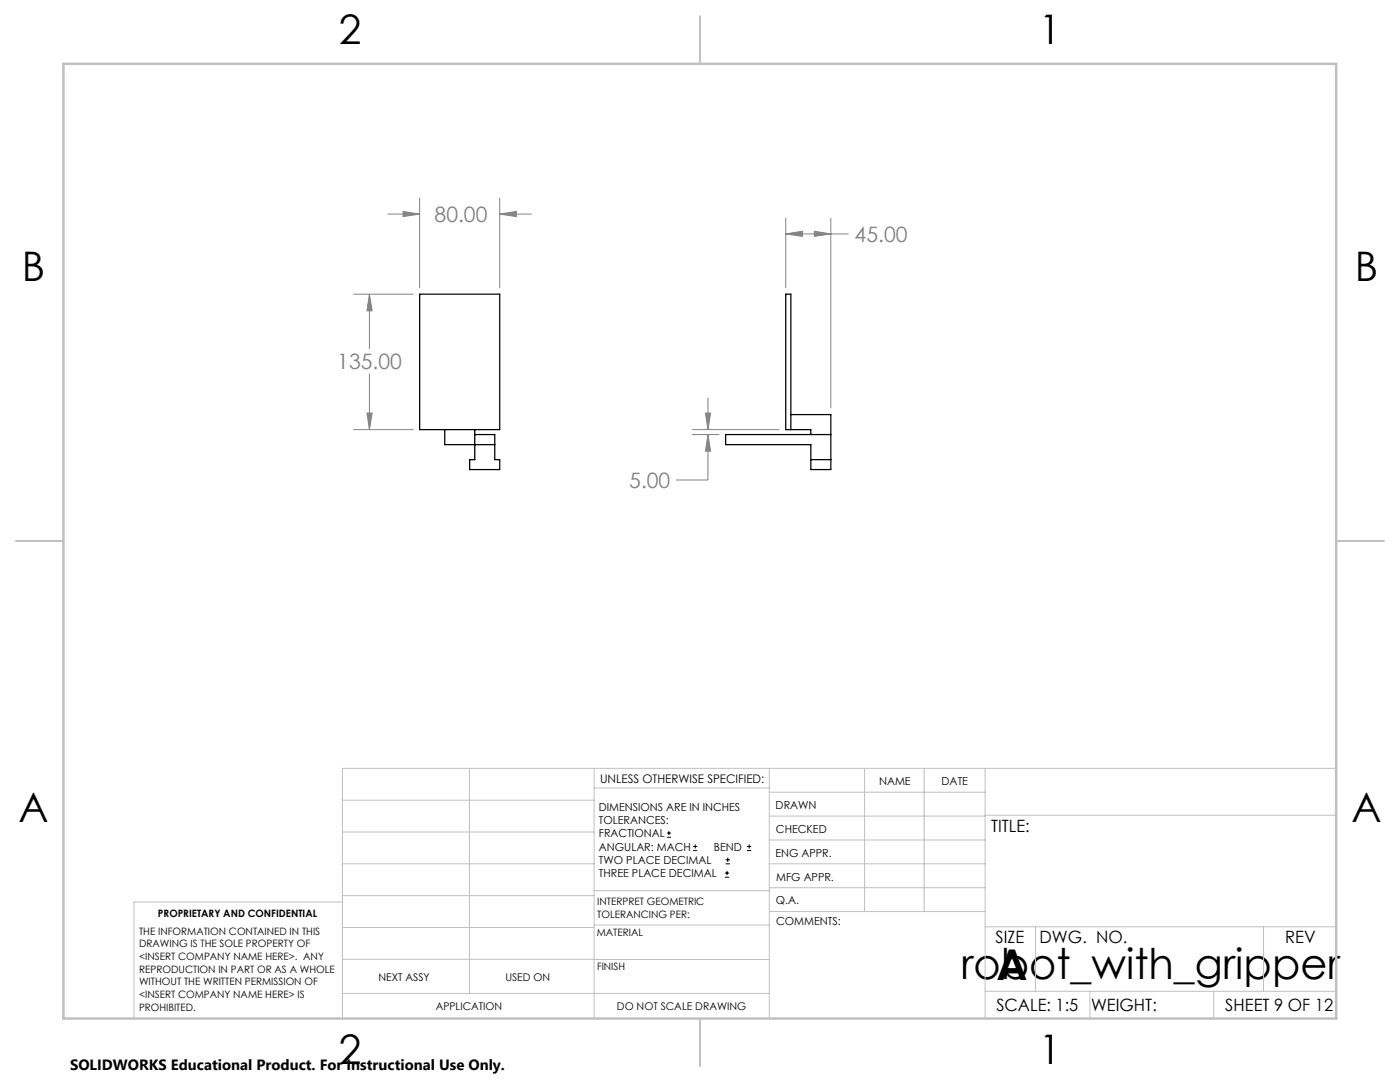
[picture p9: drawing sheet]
<svg xmlns="http://www.w3.org/2000/svg" width="279mm" height="216mm" viewBox="0 0 279 216" stroke-linecap="round" stroke-linejoin="round" font-family="sans-serif">
<path d="M83.7 58.7h16v27h-16zM88.8 85.7v3h9.9M94.8 85.7v6h-1.1v2h6v-2h-1v-5h-3.9M157.8 82.7h8v11h-4v-5h-17v-2h21M157.8 85.7v-27h-1v27h5v1M161.8 91.7h4" fill="none" stroke="#000" stroke-width=".25"/>
<g fill="none" stroke="#000" stroke-width=".2">
<path d="M133.1 167.1h.8M133.1 166.2h.8M133.5 165.8v.9M138.3 169.7h.8M138.3 168.9h.8M138.7 168.5v.8M144.7 175h.8M144.7 174.2h.8M144.8 172.4h.9M144.8 171.6h.9M145.1 173.8v.8M145.2 171.1v.9"/>
<path d="M149.1 169.7h.8M149.1 168.9h.8M149.5 168.5v.8"/>
</g>
<g fill="none" stroke="#808080" stroke-width=".2">
<path d="M83.7 39.5v17.9M99.7 39.5v17.9M70.6 58.7h11.9M73.7 58.7l.6 3.3h-1.1zM73.7 58.7v10.9M77.4 42.7h6.3M80.4 42.2l3.3 .5-3.3 .5zM99.7 42.7l3.3-.5v1zM99.7 42.7h6.4M156.8 46.7l3.3-.6v1.1zM156.8 43.5v13.9M156.8 46.7h12.6"/>
<path d="M162.5 46.1l3.3 .6-3.3 .5zM165.8 43.5v38M73.7 74.6v11.1M141.3 79.4v6.3M70.6 85.7h11.9M73.2 82.4h1.1l-.6 3.3zM138.1 85.7h17.4M138.1 86.7h5.4M140.8 82.4h1l-.5 3.3zM141.3 86.7l.5 3.3h-1zM141.3 86.7v9.1h-6.4"/>
</g>
<g fill="none" stroke="#c0c0c0" stroke-width=".2">
<path d="M68.3 159.7h50.3M93.7 153.3v44.9M118.6 153.3v49.9M118.6 157.2h34.9M153.5 153.3v49.9M153.5 158.1h43.1M172.5 153.3v28.6M184.4 153.3v28.6M196.6 153.3v49.9M266.7 153.3h-198.4v49.9M68.3 178.7h50.3M68.3 172.4h50.3"/>
<path d="M68.3 166h50.3M68.3 180h-41.6v23.2M118.6 177.7h35M153.5 167.6h43.1M153.5 162.8h43.1M153.5 172.4h43.1M153.5 177.1h43.1M196.6 162.7h70.1M68.3 198.2h85.2M68.3 191.4l85.2 .1M68.3 185.1h50.3M118.6 184.6h35"/>
<path d="M153.6 181.9h43M196.6 197.8h70.1M196.6 184.9h70.1M206.7 184.9v12.9M217.5 197.8v5.4M242.2 197.8v5.4M252.2 184.9v12.9"/>
</g>
<path d="M139.7 3.2v9.5M3.1 107.9h9.6M266.7 107.9h9.5M139.7 203.2v9.6" fill="none" stroke="#c0c0c0" stroke-width=".25"/>
<path d="M12.7 12.7h254v190.5h-254z" fill="none" stroke="#c0c0c0" stroke-width=".5"/>
<g fill="#808080">
<path d="M80.4 42.2l3.3 .5-3.3 .5zM99.7 42.7l3.3-.5v1zM73.7 58.7l.6 3.3h-1.1zM73.2 82.4h1.1l-.6 3.3z"/>
<path d="M140.8 82.4h1l-.5 3.3zM141.3 86.7l.5 3.3h-1zM162.5 46.1l3.3 .6-3.3 .5zM156.8 46.7l3.3-.6v1.1z"/>
</g>
<g font-size="8.5">
<text x="191.8" y="195.4">robot_with_gripper</text>
<text x="198.9" y="195.5">A</text>
</g>
<g font-size="8.1">
<text x="67.6" y="8.9">2</text>
<text x="207.3" y="8.9">1</text>
<text x="4.4" y="56.2">B</text>
<text x="270.4" y="56.2">B</text>
<text x="3.7" y="164.1">A</text>
<text x="269.7" y="164.1">A</text>
<text x="67.6" y="212.4">2</text>
<text x="207.3" y="212.4">1</text>
</g>
<g font-size="4.2" fill="#808080">
<text x="86.7" y="44.3">80.00</text>
<text x="170.6" y="48.2">45.00</text>
<text x="67.3" y="73.7">135.00</text>
<text x="125.6" y="97.4">5.00</text>
</g>
<g font-size="3.4">
<text x="197.8" y="166">TITLE:</text>
<text x="198.7" y="188.1">SIZE</text>
<text x="207.5" y="188.1">DWG. NO.</text>
<text x="256.5" y="188.2">REV</text>
<text x="198.8" y="201.7">SCALE: 1:5</text>
<text x="217.7" y="201.8">WEIGHT:</text>
<text x="244.5" y="201.7">SHEET 9 OF 12</text>
</g>
<text font-size="3" x="14" y="213.5">SOLIDWORKS Educational Product. For Instructional Use Only.</text>
<text font-size="2.4" x="119.8" y="156.2">UNLESS OTHERWISE SPECIFIED:</text>
<g font-size="2.2">
<text x="119.5" y="161.8">DIMENSIONS ARE IN INCHES</text>
<text x="154.8" y="161.4">DRAWN</text>
<text x="175.4" y="156.6">NAME</text>
<text x="187.9" y="156.7">DATE</text>
<text x="119.5" y="164.4">TOLERANCES:</text>
<text x="119.5" y="167.1">FRACTIONAL</text>
<text x="154.9" y="166.3">CHECKED</text>
<text x="119.5" y="169.7">ANGULAR: MACH</text>
<text x="119.5" y="172.4">TWO PLACE DECIMAL</text>
<text x="142.5" y="169.7">BEND</text>
<text x="154.8" y="170.9">ENG APPR.</text>
<text x="119.5" y="175">THREE PLACE DECIMAL</text>
<text x="154.9" y="175.7">MFG APPR.</text>
<text x="154.9" y="180.4">Q.A.</text>
<text x="154.9" y="184.6">COMMENTS:</text>
</g>
<g font-size="2.1">
<text x="75.5" y="195.7">NEXT ASSY</text>
<text x="100.9" y="195.7">USED ON</text>
<text x="86.9" y="201.5">APPLICATION</text>
<text x="123.1" y="201.6">DO NOT SCALE DRAWING</text>
</g>
<g font-size="2">
<text x="31.5" y="182.9">PROPRIETARY AND CONFIDENTIAL</text>
<text x="119.2" y="180.6">INTERPRET GEOMETRIC</text>
<text x="119.2" y="183.1">TOLERANCING PER:</text>
<text x="27.8" y="186.5">THE INFORMATION CONTAINED IN THIS</text>
<text x="27.8" y="189">DRAWING IS THE SOLE PROPERTY OF</text>
<text x="27.8" y="191.6">&lt;INSERT COMPANY NAME HERE&gt;. ANY</text>
<text x="119.1" y="186.7">MATERIAL</text>
<text x="27.8" y="194.1">REPRODUCTION IN PART OR AS A WHOLE</text>
<text x="27.8" y="196.6">WITHOUT THE WRITTEN PERMISSION OF</text>
<text x="119.1" y="193.5">FINISH</text>
<text x="27.8" y="199.1">&lt;INSERT COMPANY NAME HERE&gt; IS</text>
<text x="27.8" y="201.7">PROHIBITED.</text>
</g>
</svg>
